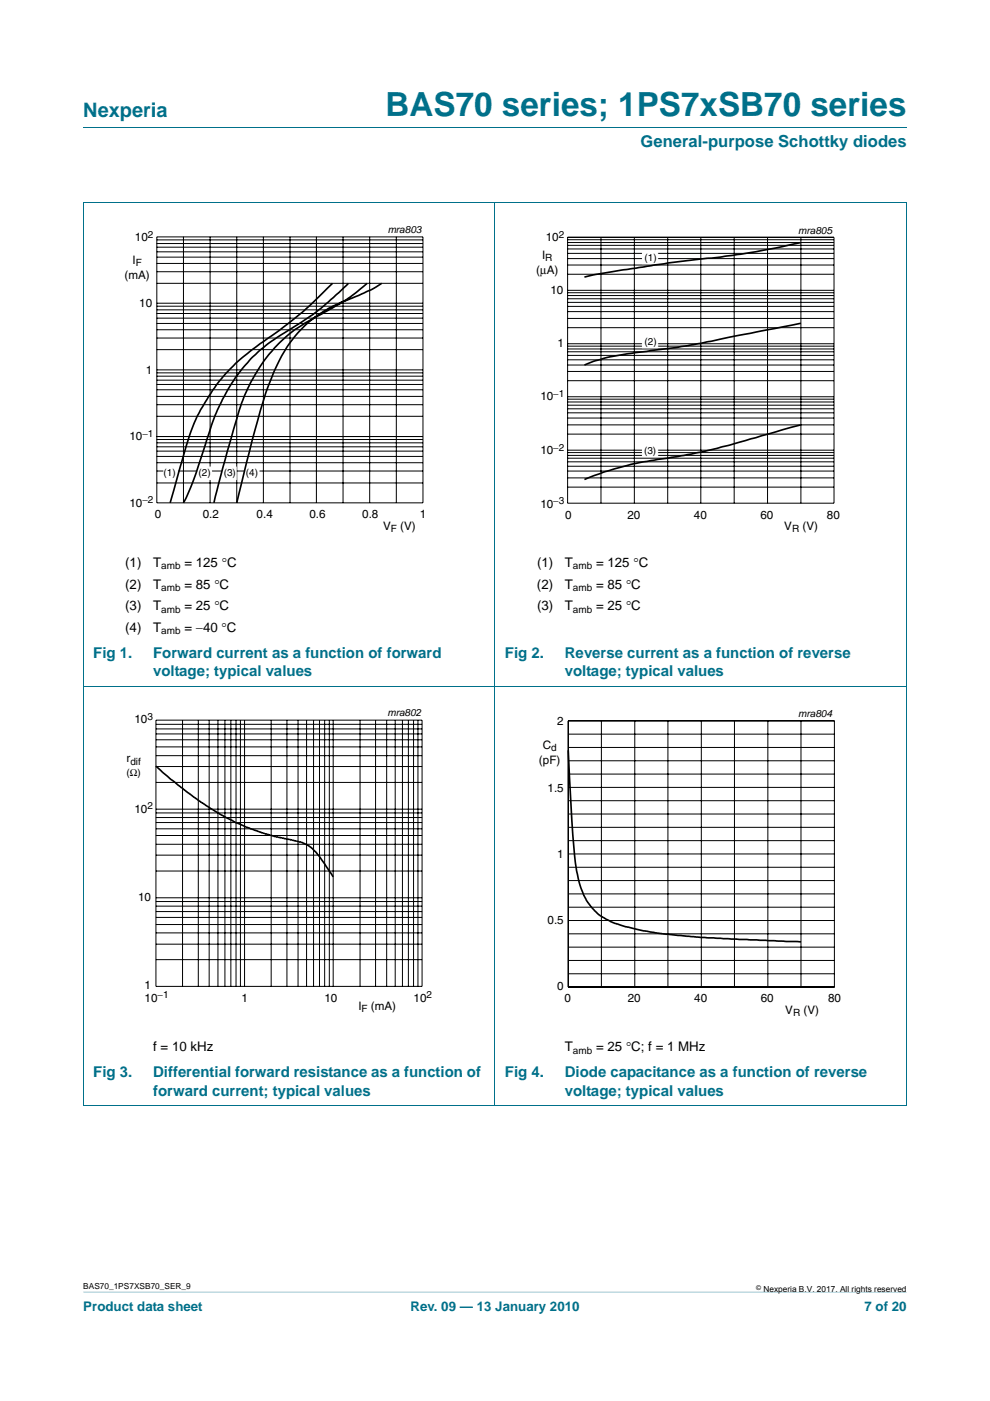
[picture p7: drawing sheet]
<svg xmlns="http://www.w3.org/2000/svg" width="210mm" height="297mm" viewBox="0 0 210 297" stroke-linecap="round" stroke-linejoin="round" font-family="sans-serif">
<path d="M17.7 273.9l174.6 .1z" fill="#00708a"/>
<path d="M17.7 27h174.6M17.6 42.9h174.7M17.7 42.9v191.5M105 42.8v191.7M192.3 42.9v191.5M17.6 145.5h174.7M17.6 234.4h174.7" fill="none" stroke="#00708a" stroke-width=".21"/>
<g fill="none" stroke="#000" stroke-width=".21">
<path d="M33.3 50.2h56.4v56.4h-56.4zM33.3 57.6h56.4M33.3 55.9h56.4M33.3 54.5h56.4M33.3 53.4h56.4M33.3 52.4h56.4M33.3 51.6h56.4M33.3 50.9h56.4M38.9 50.2v56.4M44.6 50.2v56.4M50.2 50.2v56.4M55.9 50.2v56.4"/>
<path d="M61.5 50.2v56.4M67.1 50.2v56.4M72.8 50.2v56.4M78.4 50.2v56.4M84.1 50.2v56.4M120.4 50.8h56.5M120.4 50.3h56.5v56.4h-56.5zM120.4 58.1h56.5M120.4 56.2h56.5M120.4 54.8h56.5M120.4 53.7h56.5M120.4 52.8h56.5"/>
<path d="M120.4 52h56.5M120.4 51.4h56.5M127.5 50.3v56.4M134.5 50.3v56.4M141.6 50.3v56.4M148.6 50.3v56.4M155.7 50.3v56.4M162.8 50.3v56.4M169.9 50.3v56.4M33.3 79.8h56.4M33.3 79.1h56.4M33.3 78.4h56.4"/>
<path d="M33.3 74.1h56.4M33.3 71.7h56.4M33.3 69.9h56.4M33.3 68.6h56.4M33.3 67.5h56.4M33.3 66.5h56.4M33.3 65.7h56.4M33.3 64.9h56.4M33.3 64.3h56.4M33.3 60.1h56.4M120.4 78.8h56.5M120.4 77.4h56.5"/>
<path d="M120.4 76.3h56.5M120.4 75.4h56.5M120.4 74.6h56.5M120.4 74h56.5M120.4 73.4h56.5M120.4 72.9h56.5M120.4 69.5h56.5M120.4 67.5h56.5M120.4 66.1h56.5M120.4 65h56.5M120.4 64.1h56.5M120.4 63.3h56.5"/>
<path d="M120.4 62.7h56.5M120.4 62.1h56.5M120.4 61.6h56.5M33.3 99.9h56.4M33.3 98.1h56.4M33.3 96.8h56.4M33.3 95.6h56.4M33.3 94.7h56.4M33.3 93.9h56.4M33.3 93.2h56.4M33.3 92.6h56.4M33.3 88.3h56.4"/>
<path d="M33.3 85.8h56.4M33.3 84h56.4M33.3 82.6h56.4M33.3 81.5h56.4M33.3 80.6h56.4M120.4 99.9h56.5M120.4 98.9h56.5M120.4 97.9h56.5M120.4 97.1h56.5M120.4 96.6h56.5M120.4 96h56.5M120.4 95.4h56.5"/>
<path d="M120.4 92h56.5M120.4 90.1h56.5M120.4 88.6h56.5M120.4 87.5h56.5M120.4 86.7h56.5M120.4 85.9h56.5M120.4 85.2h56.5M120.4 84.6h56.5M120.4 84.1h56.5M120.4 80.7h56.5M33.3 102.4h56.4M120.4 103.3h56.5"/>
<path d="M120.4 101.3h56.5M33.1 152.7h56.4v56.4h-56.4zM33.1 158.4h56.4M33.1 156.8h56.4M33.1 155.6h56.4M33.1 154.5h56.4M33.1 153.6h56.4M38.7 152.7v56.4M42.1 152.7v56.4M44.4 152.7v56.4M46.2 152.7v56.4M47.7 152.7v56.4"/>
<path d="M49 152.7v56.4M50.1 152.7v56.4M51 152.7v56.4M51.9 152.7v56.4M57.5 152.7v56.4M60.9 152.7v56.4M63.2 152.7v56.4M65 152.7v56.4M66.5 152.7v56.4M67.8 152.7v56.4M68.9 152.7v56.4M69.8 152.7v56.4"/>
<path d="M70.7 152.7v56.4M76.4 152.7v56.4M79.7 152.7v56.4M82 152.7v56.4M83.8 152.7v56.4M85.4 152.7v56.4M86.6 152.7v56.4M87.7 152.7v56.4M88.6 152.7v56.4M120.5 155.7h56.5M120.5 152.8h56.5v56.5h-56.5zM120.5 158.5h56.5"/>
<path d="M127.6 152.8v56.5M134.6 152.8v56.5M141.7 152.8v56.5M148.8 152.8v56.5M155.8 152.8v56.5M162.9 152.8v56.5M169.9 152.8v56.5M33.1 179h56.4M33.1 177.1h56.4M33.1 175.7h56.4M33.1 174.4h56.4M33.1 173.3h56.4"/>
<path d="M33.1 172.4h56.4M33.1 171.6h56.4M33.1 165.9h56.4M33.1 162.5h56.4M33.1 160.2h56.4M120.5 178.2h56.5M120.5 175.4h56.5M120.5 172.6h56.5M120.5 169.8h56.5M120.5 166.9h56.5M120.5 164.1h56.5M120.5 161.3h56.5"/>
<path d="M33.1 197.8h56.4M33.1 196h56.4M33.1 194.5h56.4M33.1 193.3h56.4M33.1 192.1h56.4M33.1 191.1h56.4M33.1 190.3h56.4M33.1 184.7h56.4M33.1 181.3h56.4M120.5 198h56.5M120.5 195.2h56.5M120.5 192.3h56.5"/>
<path d="M120.5 189.5h56.5M120.5 186.7h56.5M120.5 183.9h56.5M120.5 181.1h56.5M33.1 203.5h56.4M33.1 200.2h56.4M120.5 206.5h56.5M120.5 203.6h56.5M120.5 200.8h56.5"/>
</g>
<path d="M20.6 47.3h81.8v66.4h-81.8zM107.7 47.4h81.8v66.3h-81.8zM20.4 149.9h81.8v66.3h-81.8zM107.8 150h81.9v66.3h-81.9z" fill="none" stroke="#fff" stroke-width=".21"/>
<g fill="#fff" stroke="#fff" stroke-width=".21">
<path d="M34.8 99h2.9v2.7h-2.9z"/>
<path d="M41.9 99h3v2.7h-3z"/>
<path d="M47.2 99h2.9v2.7h-2.9z"/>
<path d="M52 99h2.9v2.7h-2.9z"/>
<path d="M136.3 53.3h3.2v2.6h-3.2z"/>
<path d="M136.3 71.1h3.2v2.6h-3.2z"/>
<path d="M136.3 94.1h3.2v2.7h-3.2z"/>
</g>
<path d="M169.9 51.4a219.2 219.2 0 0 1-26.2 4.1l-11.6 1.7-6 1-2.1 .5M70.5 60.1a101.2 101.2 0 0 1-16.3 13.5 38.1 38.1 0 0 0-12.7 15.4 106 106 0 0 0-4.6 14.8l-.8 2.8M72.9 63.9l-3.8 2.1a34.2 34.2 0 0 0-13.5 11 41.7 41.7 0 0 0-6.1 14.1l-4.1 15.5M72.9 63.9l-.9 .4a25.5 25.5 0 0 0-13.9 14.5 129.7 129.7 0 0 0-5.8 19.1l-2.1 8.7M73.9 60.1l-2.4 2.2a53.1 53.1 0 0 1-11.7 8.6 34.6 34.6 0 0 0-14.4 17.9l-1.5 4.5a78.1 78.1 0 0 1-5 13.3M77.9 60.1l-2.7 2.2-2.3 1.6M81 60.1l-2.5 1.4-5.6 2.4M169.9 68.5l-20.5 4.1a96 96 0 0 1-11.4 1.7l-4.1 .6a33 33 0 0 0-9.9 2.5M169.9 90.1l-8.3 2.3a145.2 145.2 0 0 1-25.1 5.5l-4.4 1a44.8 44.8 0 0 0-8.1 2.8M120.5 159.1l.8 14.8 .6 7.6a22.1 22.1 0 0 0 2.5 9.3l1.5 2a10 10 0 0 0 3.9 2.7l3.1 1 3.7 .9 4.6 .7 8.8 .7 19.9 .9M33.1 162.4l3 2.8 4.9 3.7 2.8 2 4.3 2.5 4.3 2.1 3.3 1.1 2.4 .7 4.3 .9a7.9 7.9 0 0 1 5.7 4l2.6 3.7" fill="none" stroke="#000" stroke-width=".35"/>
<text font-size="7" fill="#00708a" x="81.8" y="24.6">BAS70 series; 1PS7xSB70 series</text>
<text font-size="4.2" fill="#00708a" x="17.7" y="24.9">Nexperia</text>
<text font-size="3.5" fill="#00708a" x="135.9" y="31.1">General-purpose Schottky diodes</text>
<g font-size="3.2" fill="#00708a">
<text x="19.8" y="139.5">Fig 1.</text>
<text x="32.5" y="139.5">Forward current as a function of forward</text>
<text x="32.5" y="143.4">voltage; typical values</text>
<text x="107.1" y="139.5">Fig 2.</text>
<text x="119.8" y="143.4">voltage; typical values</text>
<text x="119.8" y="139.5">Reverse current as a function of reverse</text>
<text x="19.8" y="228.4">Fig 3.</text>
<text x="32.5" y="232.3">forward current; typical values</text>
<text x="32.5" y="228.4">Differential forward resistance as a function of</text>
<text x="107.1" y="228.4">Fig 4.</text>
<text x="119.8" y="232.3">voltage; typical values</text>
<text x="119.8" y="228.4">Diode capacitance as a function of reverse</text>
</g>
<g font-size="2.8">
<text x="26.6" y="120.2">(1)</text>
<text x="26.6" y="124.8">(2)</text>
<text x="32.5" y="120.2">T</text>
<text x="32.5" y="124.8">T</text>
<text x="39.1" y="120.2">= 125 °C</text>
<text x="39.1" y="124.8">= 85 °C</text>
<text x="113.9" y="124.8">(2)</text>
<text x="113.9" y="120.2">(1)</text>
<text x="119.8" y="124.8">T</text>
<text x="119.8" y="120.2">T</text>
<text x="126.4" y="120.2">= 125 °C</text>
<text x="126.4" y="124.8">= 85 °C</text>
<text x="26.6" y="129.4">(3)</text>
<text x="32.5" y="129.4">T</text>
<text x="39.1" y="129.4">= 25 °C</text>
<text x="113.9" y="129.4">(3)</text>
<text x="119.8" y="129.4">T</text>
<text x="126.4" y="129.4">= 25 °C</text>
<text x="26.6" y="134">(4)</text>
<text x="32.5" y="134">T</text>
<text x="39.1" y="134">= −40 °C</text>
<text x="32.5" y="222.9">f = 10 kHz</text>
<text x="119.8" y="222.9">T</text>
<text x="126.4" y="222.9">= 25 °C; f = 1 MHz</text>
</g>
<g font-size="2.8" fill="#00708a">
<text x="17.7" y="277.9">Product data sheet</text>
<text x="87.1" y="277.9">Rev. 09 — 13 January 2010</text>
<text x="183.4" y="277.9">7 of 20</text>
</g>
<g font-size="2.5">
<text x="28.6" y="51.2">10</text>
<text x="115.8" y="51.2">10</text>
<text x="26.4" y="59.1">(mA)</text>
<text x="28.1" y="55.9">I</text>
<text x="113.7" y="58">(μA)</text>
<text x="115" y="54.9">I</text>
<text x="29.5" y="65.1">10</text>
<text x="116.8" y="62.4">10</text>
<text x="118.3" y="73.7">1</text>
<text x="30.9" y="79.2">1</text>
<text x="114.6" y="84.9">10</text>
<text x="27.4" y="93.4">10</text>
<text x="114.6" y="96.3">10</text>
<text x="27.4" y="107.5">10</text>
<text x="114.6" y="107.7">10</text>
<text x="32.9" y="109.7">0</text>
<text x="43" y="109.7">0.2</text>
<text x="54.4" y="109.7">0.4</text>
<text x="65.6" y="109.7">0.6</text>
<text x="76.8" y="109.7">0.8</text>
<text x="81.3" y="112.4">V</text>
<text x="84.9" y="112.4">(V)</text>
<text x="89.1" y="109.7">1</text>
<text x="119.9" y="110">0</text>
<text x="133.1" y="110">20</text>
<text x="147.2" y="110">40</text>
<text x="161.3" y="110">60</text>
<text x="166.3" y="112.3">V</text>
<text x="170.2" y="112.3">(V)</text>
<text x="175.4" y="110">80</text>
<text x="28.5" y="153.3">10</text>
<text x="118.2" y="153.8">2</text>
<text x="26.8" y="161.6">r</text>
<text x="114.3" y="161.9">(pF)</text>
<text x="115.1" y="158.7">C</text>
<text x="116.1" y="167.9">1.5</text>
<text x="28.5" y="172.3">10</text>
<text x="118.2" y="182">1</text>
<text x="29.3" y="191">10</text>
<text x="116.1" y="195.9">0.5</text>
<text x="30.7" y="209.6">1</text>
<text x="30.7" y="212.4">10</text>
<text x="51.3" y="212.4">1</text>
<text x="68.8" y="212.4">10</text>
<text x="76" y="214">I</text>
<text x="78.7" y="214">(mA)</text>
<text x="87.7" y="212.4">10</text>
<text x="118.2" y="210">0</text>
<text x="119.7" y="212.5">0</text>
<text x="133.1" y="212.5">20</text>
<text x="147.2" y="212.5">40</text>
<text x="161.3" y="212.5">60</text>
<text x="166.6" y="214.9">V</text>
<text x="170.4" y="214.9">(V)</text>
<text x="175.7" y="212.5">80</text>
</g>
<g font-size="2.1">
<text x="31.4" y="50.4">2</text>
<text x="82.2" y="49.4">mra803</text>
<text x="118.5" y="50.4">2</text>
<text x="169.3" y="49.6">mra805</text>
<text x="28.8" y="56.4">F</text>
<text x="115.7" y="55.4">R</text>
<text x="136.7" y="55.3">(1)</text>
<text x="136.7" y="73">(2)</text>
<text x="117.4" y="84.1">−1</text>
<text x="30.2" y="92.6">−1</text>
<text x="117.4" y="95.5">−2</text>
<text x="34.7" y="101">(1)</text>
<text x="42.1" y="101">(2)</text>
<text x="47.4" y="101">(3)</text>
<text x="52.1" y="101">(4)</text>
<text x="136.6" y="96.2">(3)</text>
<text x="30.2" y="106.7">−2</text>
<text x="117.4" y="106.9">−3</text>
<text x="82.9" y="112.8">F</text>
<text x="168" y="112.8">R</text>
<text x="34.2" y="120.7">amb</text>
<text x="34.2" y="125.3">amb</text>
<text x="121.5" y="120.7">amb</text>
<text x="121.5" y="125.3">amb</text>
<text x="34.2" y="129.9">amb</text>
<text x="121.5" y="129.9">amb</text>
<text x="34.2" y="134.5">amb</text>
<text x="31.3" y="152.6">3</text>
<text x="82.2" y="151.9">mra802</text>
<text x="169.3" y="152.1">mra804</text>
<text x="116.9" y="159.2">d</text>
<text x="26.8" y="164.6">(Ω)</text>
<text x="27.7" y="162.1">dif</text>
<text x="31.3" y="171.5">2</text>
<text x="33.4" y="211.6">−1</text>
<text x="76.7" y="214.5">F</text>
<text x="90.5" y="211.6">2</text>
<text x="168.2" y="215.4">R</text>
<text x="121.5" y="223.4">amb</text>
</g>
<g font-size="1.8">
<text x="17.7" y="273.3">BAS70_1PS7XSB70_SER_9</text>
<text x="161.9" y="273.9">Nexperia B.V. 2017. All rights reserved</text>
</g>
<text font-size="1.4" x="160.4" y="273.4">©</text>
</svg>
